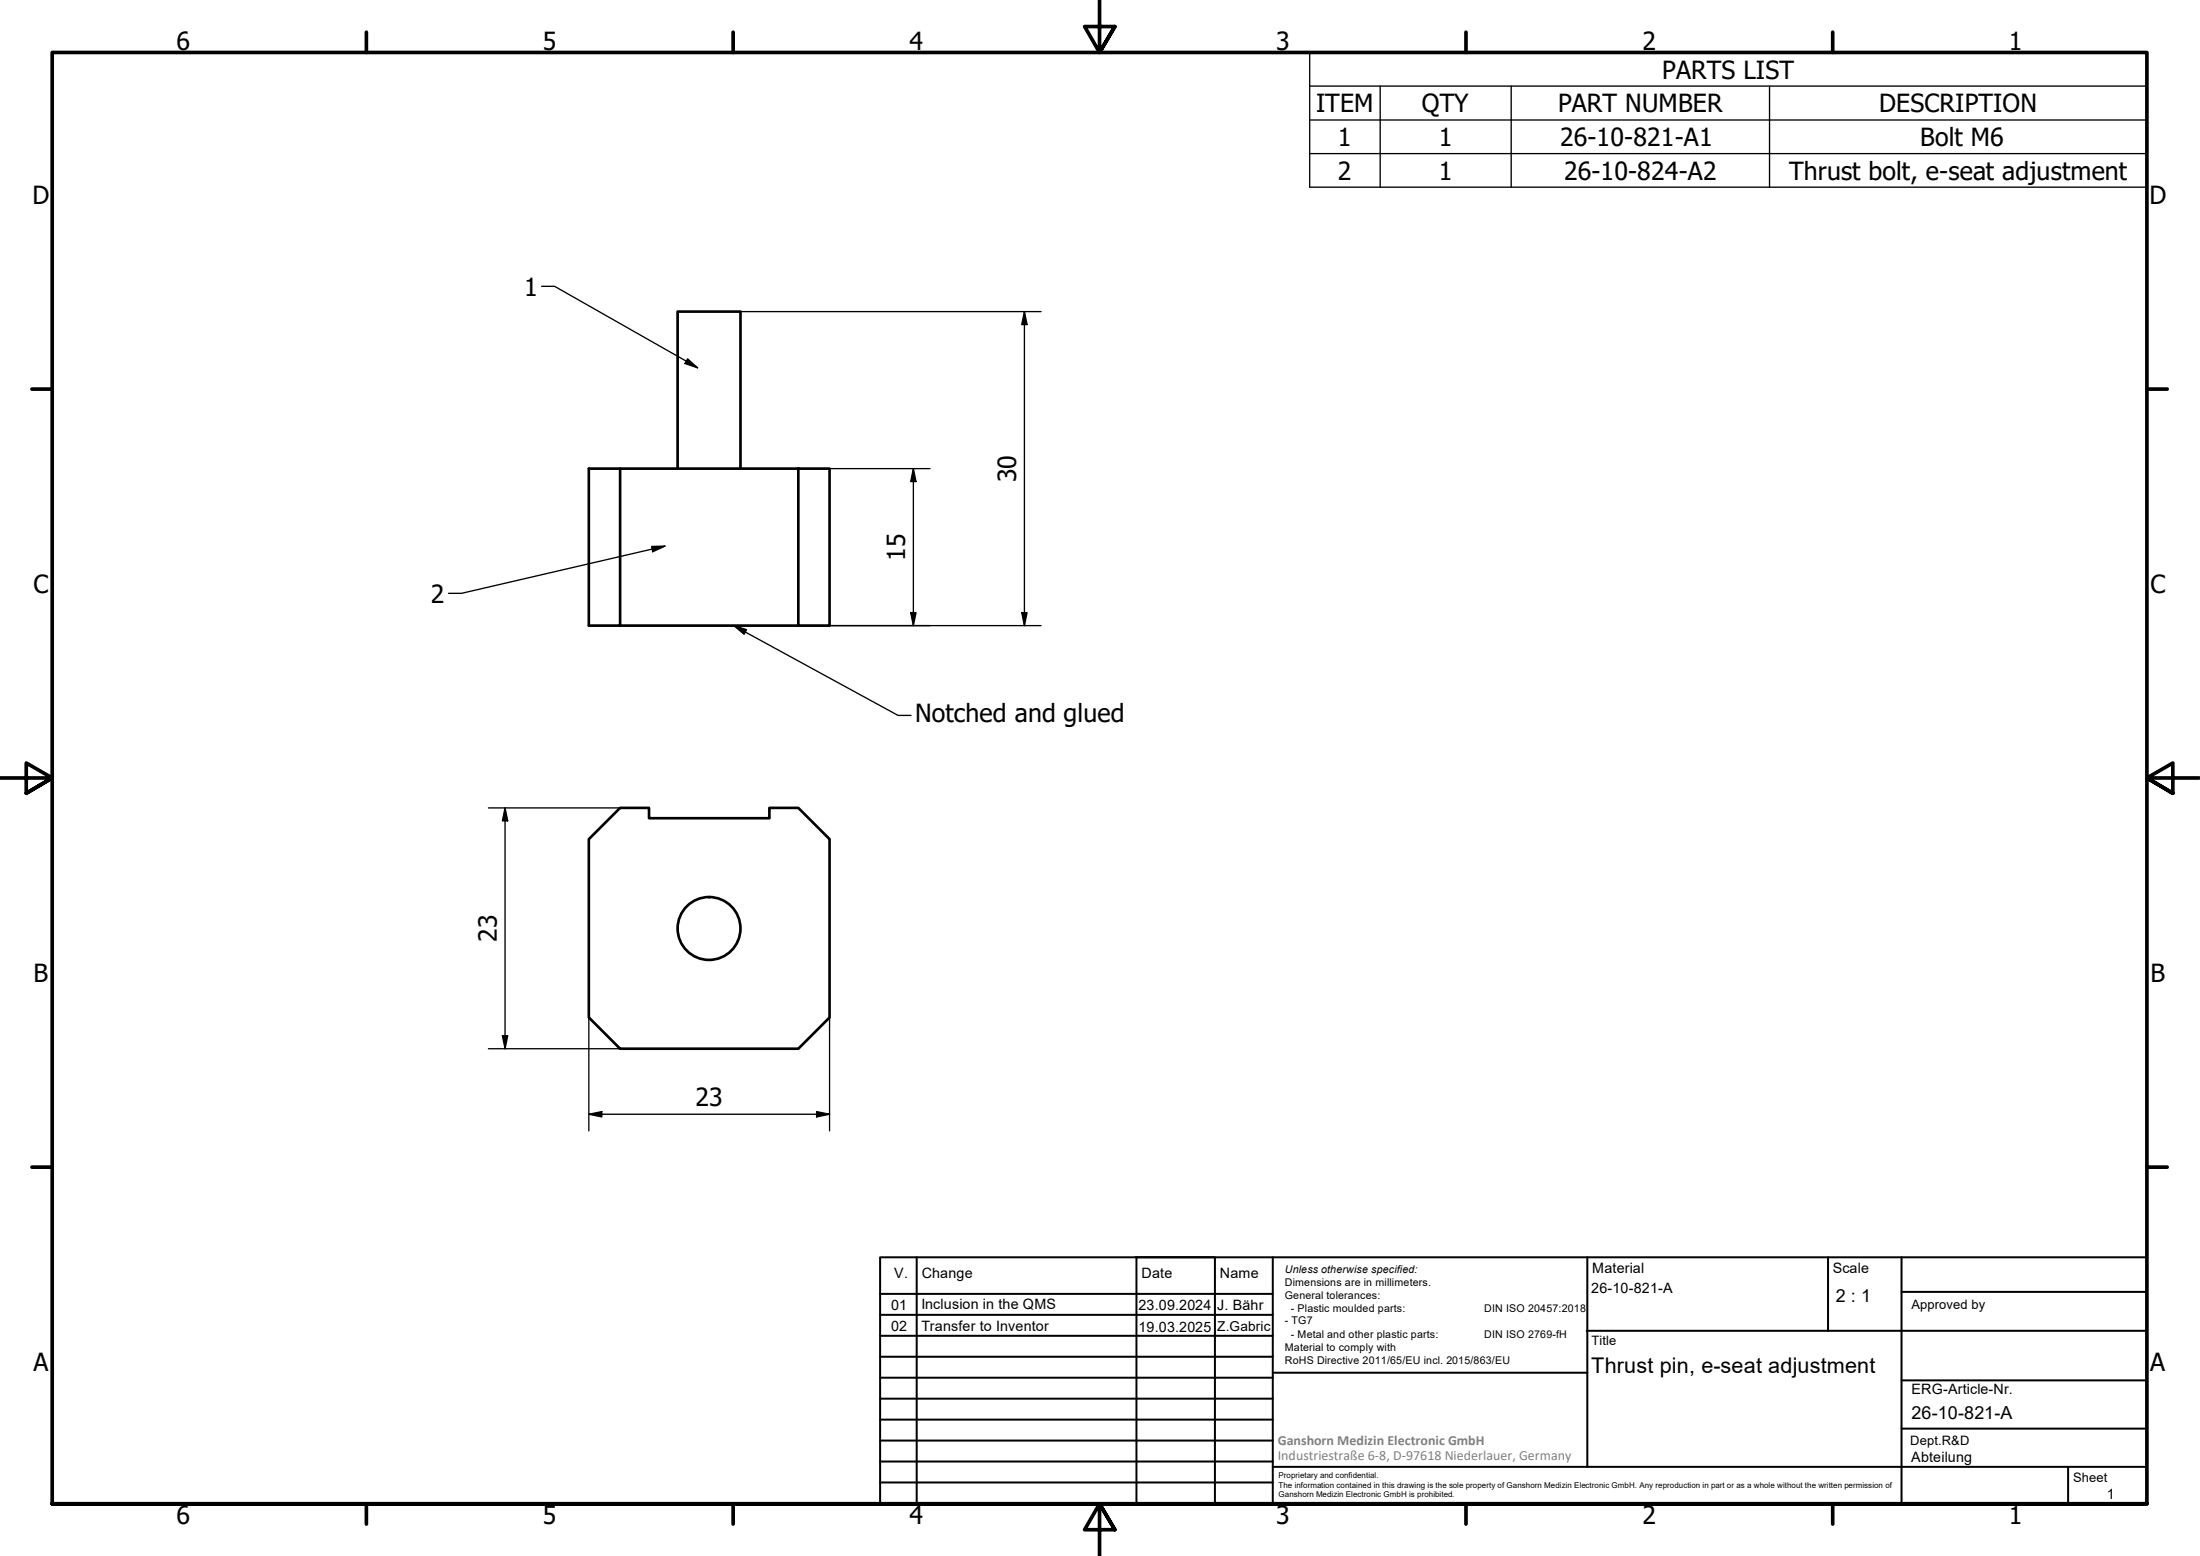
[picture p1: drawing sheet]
<svg xmlns="http://www.w3.org/2000/svg" width="420mm" height="297mm" viewBox="0 0 420 297" stroke-linecap="round" stroke-linejoin="round" font-family="sans-serif">
<!-- layer: Visible (ISO) -->
<g fill="none" stroke="#000" stroke-width=".51">
<path d="M118.4 89.5h-5.9v29.9h5.9v-29.9h34.1M129.4 89.5v-30h12v30M152.5 89.5h5.9v29.9h-5.9zM118.4 119.4h34.1M112.5 160.2l5.9-6h5.6v2h22.9v-2h5.6l5.9 6v34l-5.9 6h-34.1l-5.9-6z"/>
<circle cx="135.4" cy="177.2" r="6"/>
</g>
<!-- layer: Symbol (ISO) -->
<g fill="none" stroke="#000" stroke-width=".25">
<path d="M250.1 16.4v-6.4h159.9v6.4M250.1 16.4h159.9v6.5M250.1 16.4v19.3h159.9v-12.8M263.6 16.4v19.3M288.6 16.4v19.3M337.9 16.4v19.3M250.1 22.9h159.9M250.1 29.3h159.9M103.4 54.7h2.5l27.3 15.5M131.3 68.5l1.9 1.7-2.4-.8zM124.5 104.3h2.5l-2.3 1zM127 104.3l-38.9 9h-2.4"/>
<path d="M140.1 119.4l2.5 .8-.5 .9zM140.1 119.4l31.4 17.2h2.5"/>
</g>
<!-- layer: Border (ISO) -->
<g fill="none" stroke="#000" stroke-width=".7">
<path d="M70 6.1v3.9M140 6.1v3.9M210 0v10l-2.9-4.9h5.8l-2.9 4.9 2.9-4.9M280 6.1v3.9M350 6.1v3.9M6.1 74.3h3.9M410 74.3h3.9M0 148.5h10l-5-2.8v5.7l5-2.9-5 2.9M420 148.5h-10l5-2.8v5.7l-5-2.9 5 2.9M6.1 222.8h3.9M410 222.8h3.9M10 287.1v-277.1h400v277.1h-400h400"/>
<path d="M70 287.1v3.8M140 287.1v3.8M212.9 292l-2.9-4.9 2.9 4.9h-5.8l2.9-4.9v9.9M280 287.1v3.8M350 287.1v3.8"/>
</g>
<!-- layer: TitleBlock -->
<g fill="none" stroke="#000" stroke-width=".38">
<path d="M168.1 251h75M168.1 247h75M168.1 255h75M168.1 259h75M175.1 240v47M216.9 240h15M217 240v47M232 240v47M243.1 240.1v46.9h-75v-47h241.9v47.1h-167M303 254h107M303.1 240v40M349.1 240v14"/>
<path d="M363.2 240v47.1M363.2 246.6h46.8M168.1 271h75M168.1 263h75M168.1 267h75M168.1 275h75M168.1 279h75M243.1 262.1h60M363.2 272.7h46.8M363.2 263.5h46.8M168.1 283h75M216.9 287h15"/>
<path d="M243.1 280h166.9M395 280.1v7"/>
</g>
<!-- layer: Dimension (ISO) -->
<g fill="none" stroke="#000" stroke-width=".25">
<path d="M141.4 59.5h57.4M195.6 59.5l.6 2.5h-1.1zM195.6 59.5v59.9M152.5 89.5h25.1M174.4 89.5l.5 2.4h-1zM174.4 89.5v29.9M152.5 119.4h46.3M173.9 117h1l-.5 2.4zM195.1 117h1.1l-.6 2.4zM93.3 154.2h25.1M96.5 154.2l.5 2.5h-1.1zM96.5 154.2v46"/>
<path d="M95.9 197.7h1.1l-.5 2.5zM112.5 194.2v21.7M158.4 194.2v21.7M93.3 200.2h25.1M112.5 212.7l2.4-.5v1zM112.5 212.7h45.9M156 212.2l2.4 .5-2.4 .5z"/>
</g>
<path d="M195.6 59.5l.6 2.5h-1.1zM174.4 89.5l.5 2.4h-1zM173.9 117h1l-.5 2.4zM195.1 117h1.1l-.6 2.4zM96.5 154.2l.5 2.5h-1.1zM95.9 197.7h1.1l-.5 2.5zM112.5 212.7l2.4-.5v1zM156 212.2l2.4 .5-2.4 .5z" fill="#000"/>
<!-- layer: Symbol (ISO) -->
<path d="M131.3 68.5l1.9 1.7-2.4-.8zM124.5 104.3h2.5l-2.3 1zM140.1 119.4l2.5 .8-.5 .9z" fill="#000"/>
<g font-size="4.8">
<text x="33.7" y="9.6">6</text>
<text x="103.7" y="9.6">5</text>
<text x="173.7" y="9.6">4</text>
<text x="243.7" y="9.6">3</text>
<text x="313.7" y="9.6">2</text>
<text x="383.7" y="9.6">1</text>
<text x="317.4" y="15">PARTS LIST</text>
<text x="251.3" y="21.4">ITEM</text>
<text x="271.5" y="21.4">QTY</text>
<text x="297.6" y="21.4">PART NUMBER</text>
<text x="358.9" y="21.4">DESCRIPTION</text>
<text x="255.5" y="27.9">1</text>
<text x="274.8" y="27.9">1</text>
<text x="297.9" y="27.9">26-10-821-A1</text>
<text x="366.7" y="27.9">Bolt M6</text>
<text x="255.5" y="34.3">2</text>
<text x="274.8" y="34.3">1</text>
<text x="298.7" y="34.3">26-10-824-A2</text>
<text x="341.7" y="34.3">Thrust bolt, e-seat adjustment</text>
<text x="6.2" y="38.9">D</text>
<text x="410.5" y="38.9">D</text>
<text x="100.1" y="56.4">1</text>
<text x="194.1" y="92.1" transform="rotate(-90 194.1 92.1)">30</text>
<text x="172.8" y="107.1" transform="rotate(-90 172.8 107.1)">15</text>
<text x="6.4" y="113.1">C</text>
<text x="410.7" y="113.1">C</text>
<text x="82.3" y="115">2</text>
<text x="174.8" y="137.9">Notched and glued</text>
<text x="94.9" y="179.9" transform="rotate(-90 94.9 179.9)">23</text>
<text x="6.4" y="187.4">B</text>
<text x="410.7" y="187.4">B</text>
<text x="132.8" y="211.1">23</text>
<text x="6.4" y="261.7">A</text>
<text x="410.7" y="261.7">A</text>
<text x="33.7" y="290.9">6</text>
<text x="103.7" y="290.9">5</text>
<text x="173.7" y="290.9">4</text>
<text x="243.7" y="290.9">3</text>
<text x="313.7" y="290.9">2</text>
<text x="383.7" y="290.9">1</text>
</g>
<text font-size="4.1" x="303.9" y="262.1">Thrust pin, e-seat adjustment</text>
<g font-size="3.4">
<text x="350.6" y="248.5">2 : 1</text>
<text x="365.1" y="270.9">26-10-821-A</text>
</g>
<g font-size="2.7">
<text x="170.8" y="244">V.</text>
<text x="176" y="244">Change</text>
<text x="218" y="244">Date</text>
<text x="233" y="244">Name</text>
<text x="304.1" y="243">Material</text>
<text x="350" y="243.1">Scale</text>
<text x="170.2" y="250">01</text>
<text x="176" y="249.9">Inclusion in the QMS</text>
<text x="217.4" y="250">23.09.2024</text>
<text x="232.5" y="250">J. Bähr</text>
<text x="303.9" y="246.8">26-10-821-A</text>
<text x="170.2" y="254">02</text>
<text x="176" y="254">Transfer to Inventor</text>
<text x="217.4" y="254.2">19.03.2025</text>
<text x="365.1" y="266.1">ERG-Article-Nr.</text>
<text x="365" y="279">Abteilung</text>
<text x="402.3" y="286.2">1</text>
</g>
<g font-size="2.7" fill="#808080">
<text x="244" y="275.8">Ganshorn Medizin Electronic GmbH</text>
<text x="244" y="278.7">Industriestraße 6-8, D-97618 Niederlauer, Germany</text>
</g>
<text font-size="2.6" x="232.5" y="254">Z.Gabric</text>
<g font-size="2.5">
<text x="365.1" y="249.9">Approved by</text>
<text x="304" y="256.8">Title</text>
<text x="364.8" y="275.8">Dept.R&amp;D</text>
<text x="395.9" y="282.9">Sheet</text>
</g>
<g font-size="2">
<text x="245.4" y="242.9">Unless otherwise specified:</text>
<text x="245.4" y="245.4">Dimensions are in millimeters.</text>
<text x="245.4" y="247.9">General tolerances:</text>
<text x="246.5" y="250.4">- Plastic moulded parts:</text>
<text x="283.5" y="250.4">DIN ISO 20457:2018</text>
<text x="245.4" y="252.8">- TG7</text>
<text x="245.4" y="257.9">Material to comply with</text>
<text x="246.5" y="255.4">- Metal and other plastic parts:</text>
<text x="283.5" y="255.4">DIN ISO 2769-fH</text>
<text x="245.4" y="260.3">RoHS Directive 2011/65/EU incl. 2015/863/EU</text>
</g>
<g font-size="1.5">
<text x="244.2" y="282.2">Proprietary and confidential.</text>
<text x="244.2" y="284">The information contained in this drawing is the sole property of Ganshorn Medizin Electronic GmbH. Any reproduction in part or as a whole without the written permission of</text>
<text x="244.2" y="285.8">Ganshorn Medizin Electronic GmbH is prohibited.</text>
</g>
</svg>
